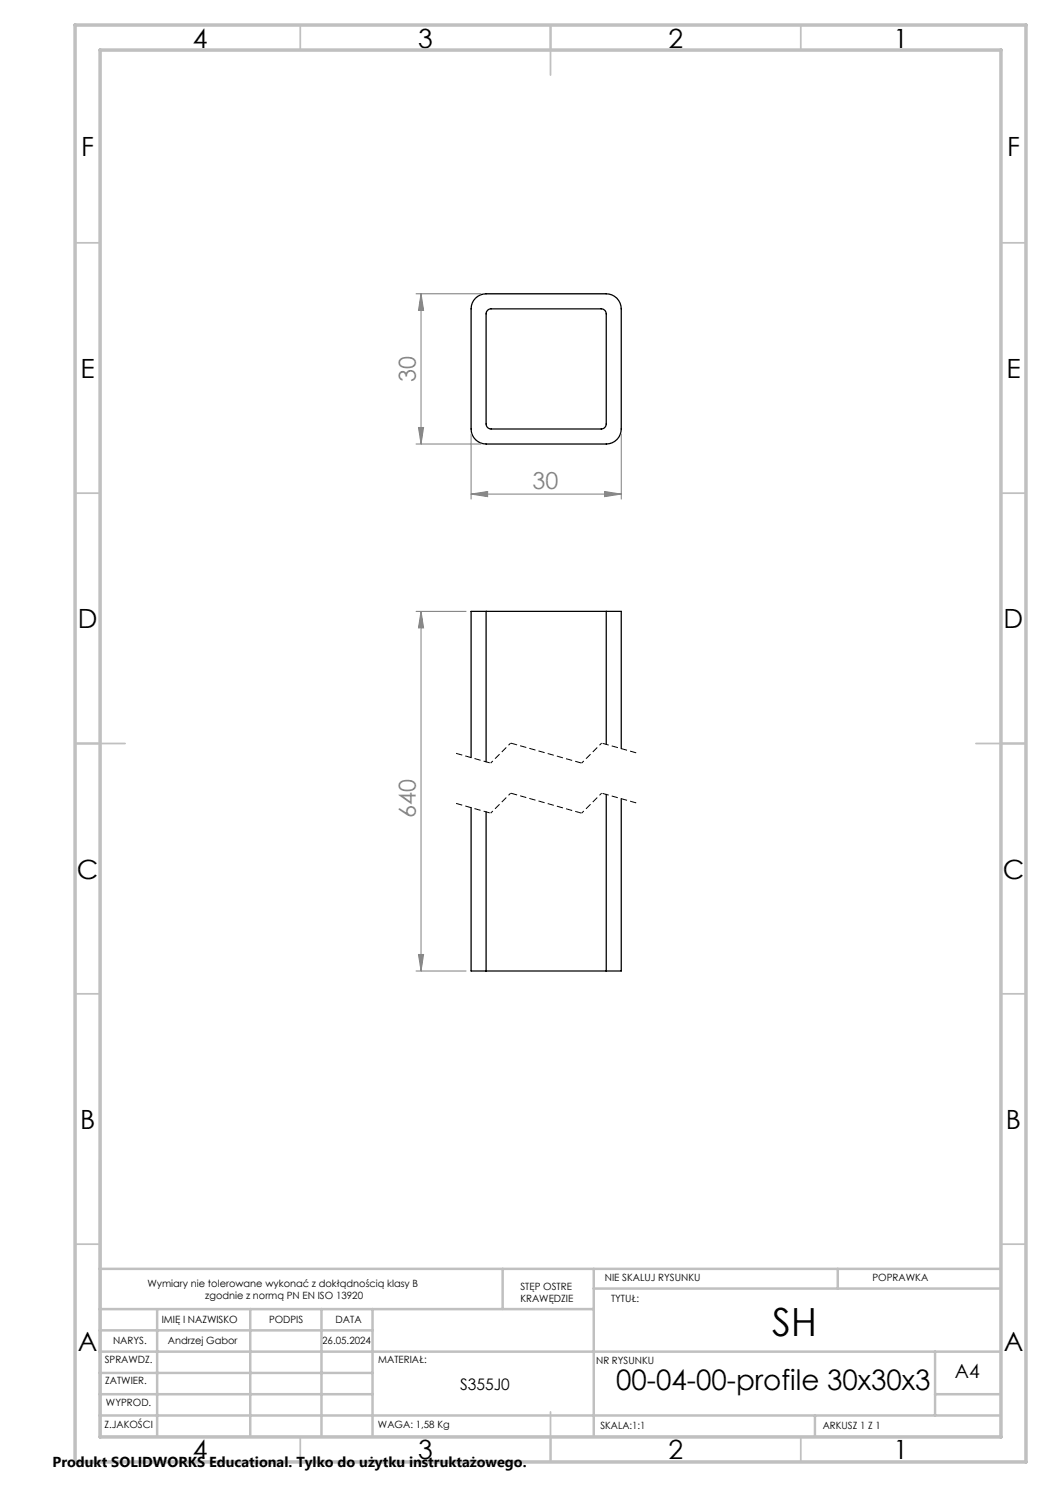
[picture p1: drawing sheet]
<svg xmlns="http://www.w3.org/2000/svg" width="210mm" height="297mm" viewBox="0 0 210 297" stroke-linecap="round" stroke-linejoin="round" font-family="sans-serif">
<path d="M95 59.6a3 3 0 0 1 2.1-.9h24a3 3 0 0 1 3 3v24a3 3 0 0 1-3 3h-24a3 3 0 0 1-3-3v-24a3 3 0 0 1 .9-2.1zM97.4 62l.7-.3h22a1 1 0 0 1 1 1v22a1 1 0 0 1-1 1h-22a1 1 0 0 1-1-1v-22zM97.1 122.1h-3v29.2M97.1 122.1v30.1M97.1 122.1h24M121.1 122.1h3v27.4M121.1 122.1v26.6M121.1 158.7v35.2M124.1 159.5v34.4h-3M94.1 161.3v32.6h3M97.1 162.2v31.7M97.1 193.9h24" fill="none" stroke="#000" stroke-width=".25"/>
<g fill="none" stroke="#808080" stroke-width=".2">
<path d="M83.1 58.7h13M84.1 58.7v30M84.1 58.7l.5 3.3h-1zM83.1 88.7h13M83.6 85.4h1l-.5 3.3zM94.1 98.7l3.3-.5v1zM94.1 86.7v13M94.1 98.7h30M120.8 98.2l3.3 .5-3.3 .5zM124.1 86.7v13M83.1 122.1h10M84.1 122.1v71.8"/>
<path d="M84.1 122.1l.5 3.3h-1zM83.1 193.9h10M83.6 190.6h1l-.5 3.3z"/>
</g>
<path d="M98 152.4l-7-2M127.3 150.4l-7.1-2M98 162.4l-7-2M127.3 160.4l-7.1-2" fill="none" stroke="#000" stroke-width=".2" stroke-dasharray="1.3 .6" stroke-dashoffset="-.2" stroke-linecap="butt"/>
<path d="M102 158.4l-4 4M102 148.4l-4 4M120.2 158.4l-4 4M120.2 148.4l-4 4" fill="none" stroke="#000" stroke-width=".2" stroke-dasharray="1.3 .6" stroke-dashoffset=".7" stroke-linecap="butt"/>
<path d="M116.2 152.4l-14.2-4M116.2 162.4l-14.2-4" fill="none" stroke="#000" stroke-width=".2" stroke-dasharray="1.3 .6" stroke-dashoffset="-.1" stroke-linecap="butt"/>
<path d="M19.8 253.4h180" fill="none" stroke="#c0c0c0" stroke-width=".2"/>
<g fill="none" stroke="#c0c0c0" stroke-width=".35">
<path d="M60 5v5M110 5v10M160 5v5M15 48.5h5M200 48.5h5M15 98.5h5M200 98.5h5M15 148.5h10M195 148.5h10M15 198.5h5M200 198.5h5M15 248.5h5"/>
<path d="M200 248.5h5M60 287v5M110 282v10M160 287v5"/>
</g>
<g fill="none" stroke="#c0c0c0" stroke-width=".5">
<path d="M20 231.8v55.2M19.8 253.4h180M100.4 253.4v8.1M118.6 253.4v33.6M118.6 257.4h81.2M167.4 253.4v4M19.8 265.7h54.6M19.8 261.5h98.8M19.8 278.5h54.6M19.8 274.2h54.6M19.8 270h180M31.4 261.5v25.5"/>
<path d="M50 261.5v25.5M64.2 261.5v25.5M74.4 261.5v25.5M186.8 278.5h13M186.8 270v12.7M19.8 282.7h180M162.8 282.7v4.3"/>
</g>
<path d="M15 5h190v287h-190zM20 10h180v277h-180z" fill="none" stroke="#c0c0c0" stroke-width=".7"/>
<g fill="#808080">
<path d="M94.1 98.7l3.3-.5v1zM120.8 98.2l3.3 .5-3.3 .5z"/>
<path d="M83.6 85.4h1l-.5 3.3zM84.1 58.7l.5 3.3h-1z"/>
<path d="M84.1 122.1l.5 3.3h-1zM83.6 190.6h1l-.5 3.3z"/>
</g>
<text font-size="7.8" x="154.3" y="266.8">SH</text>
<text font-size="5.6" x="123.1" y="277.6">00-04-00-profile 30x30x3</text>
<g font-size="5.3">
<text x="38.5" y="9.5">4</text>
<text x="83.5" y="9.5">3</text>
<text x="133.6" y="9.5">2</text>
<text x="178.6" y="9.5">1</text>
<text x="16.2" y="31.2">F</text>
<text x="201.2" y="31.2">F</text>
<text x="16.1" y="75.5">E</text>
<text x="201.1" y="75.5">E</text>
<text x="15.5" y="125.5">D</text>
<text x="200.5" y="125.5">D</text>
<text x="15.4" y="175.5">C</text>
<text x="200.4" y="175.5">C</text>
<text x="16" y="225.5">B</text>
<text x="201" y="225.5">B</text>
<text x="15.5" y="269.7">A</text>
<text x="200.5" y="269.7">A</text>
<text x="38.5" y="291.5">4</text>
<text x="83.5" y="291.5">3</text>
<text x="133.6" y="291.5">2</text>
<text x="178.6" y="291.5">1</text>
</g>
<g font-size="4.7" fill="#808080">
<text x="83.1" y="76.2" transform="rotate(-90 83.1 76.2)">30</text>
<text x="106.4" y="97.7">30</text>
<text x="83.1" y="163.4" transform="rotate(-90 83.1 163.4)">640</text>
</g>
<text font-size="3.9" x="190.8" y="275.3">A4</text>
<text font-size="3.2" x="91.9" y="277.6">S355J0</text>
<text font-size="2.9" x="10.5" y="292.9">Produkt SOLIDWORKS Educational. Tylko do użytku instruktażowego.</text>
<g font-size="2">
<text x="29.5" y="257">Wymiary nie tolerowane wykonać z dokłądnością klasy B</text>
<text x="104" y="257.6">STĘP OSTRE</text>
<text x="120.9" y="255.9">NIE SKALUJ RYSUNKU</text>
<text x="174.3" y="255.9">POPRAWKA</text>
<text x="41" y="259.5">zgodnie z normą PN EN ISO 13920</text>
<text x="104" y="260.1">KRAWĘDZIE</text>
<text x="122.1" y="260.1">TYTUŁ:</text>
<text x="22.6" y="268.5">NARYS.</text>
<text x="32.3" y="264.2">IMIĘ I NAZWISKO</text>
<text x="33.5" y="268.4">Andrzej Gabor</text>
<text x="53.8" y="264.3">PODPIS</text>
<text x="64.4" y="268.4">26.05.2024</text>
<text x="67" y="264.3">DATA</text>
<text x="20.9" y="272.3">SPRAWDZ.</text>
<text x="75.6" y="272.3">MATERIAŁ:</text>
<text x="119.1" y="272.4">NR RYSUNKU</text>
<text x="21" y="276.4">ZATWIER.</text>
<text x="21.2" y="280.8">WYPROD.</text>
<text x="20.9" y="285.1">Z.JAKOŚCI</text>
<text x="75.5" y="285.3">WAGA: 1,58 Kg</text>
<text x="120" y="285.3">SKALA:1:1</text>
<text x="164.4" y="285.3">ARKUSZ 1 Z 1</text>
</g>
</svg>
